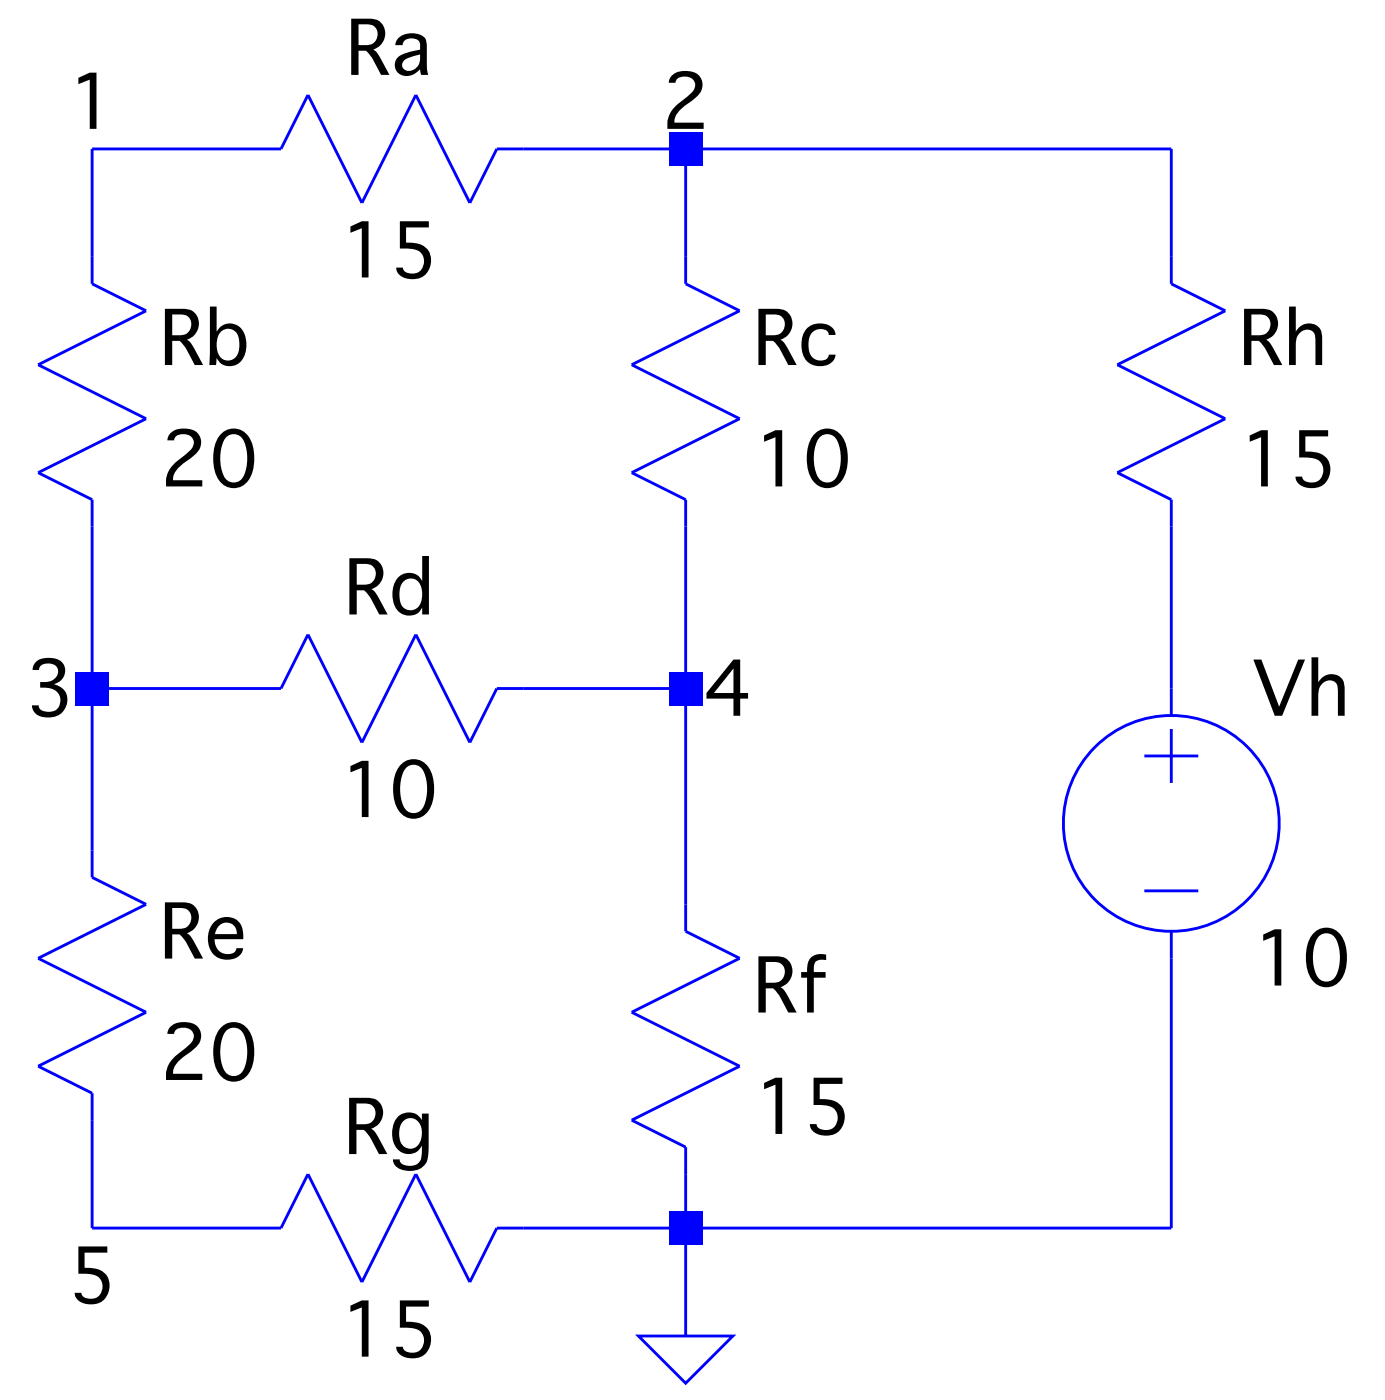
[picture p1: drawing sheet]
Version 4
SHEET 1 880 680
WIRE 144 -160 96 -160
WIRE 272 -160 224 -160
WIRE 416 -160 272 -160
WIRE 96 -128 96 -160
WIRE 272 -128 272 -160
WIRE 416 -128 416 -160
WIRE 96 0 96 -48
WIRE 144 0 96 0
WIRE 272 0 272 -48
WIRE 272 0 224 0
WIRE 416 0 416 -48
WIRE 96 48 96 0
WIRE 272 64 272 0
WIRE 96 160 96 128
WIRE 144 160 96 160
WIRE 272 160 272 144
WIRE 272 160 224 160
WIRE 416 160 416 80
WIRE 416 160 272 160
WIRE 272 192 272 160
FLAG 272 192 0
FLAG 96 -160 1
FLAG 272 -160 2
FLAG 96 0 3
FLAG 272 0 4
FLAG 96 160 5
SYMBOL res 256 -144 R0
SYMATTR InstName Rc
SYMATTR Value 10
SYMBOL res 80 -144 R0
SYMATTR InstName Rb
SYMATTR Value 20
SYMBOL res 240 -176 R90
WINDOW 0 0 56 VBottom 2
WINDOW 3 32 56 VTop 2
SYMATTR InstName Ra
SYMATTR Value 15
SYMBOL res 256 48 R0
SYMATTR InstName Rf
SYMATTR Value 15
SYMBOL res 240 144 R90
WINDOW 0 0 56 VBottom 2
WINDOW 3 32 56 VTop 2
SYMATTR InstName Rg
SYMATTR Value 15
SYMBOL res 80 32 R0
SYMATTR InstName Re
SYMATTR Value 20
SYMBOL voltage 416 -16 R0
SYMATTR InstName Vh
SYMATTR Value 10
SYMBOL res 240 -16 R90
WINDOW 0 0 56 VBottom 2
WINDOW 3 32 56 VTop 2
SYMATTR InstName Rd
SYMATTR Value 10
SYMBOL res 400 -144 R0
SYMATTR InstName Rh
SYMATTR Value 15
TEXT 88 240 Left 2 !.op
